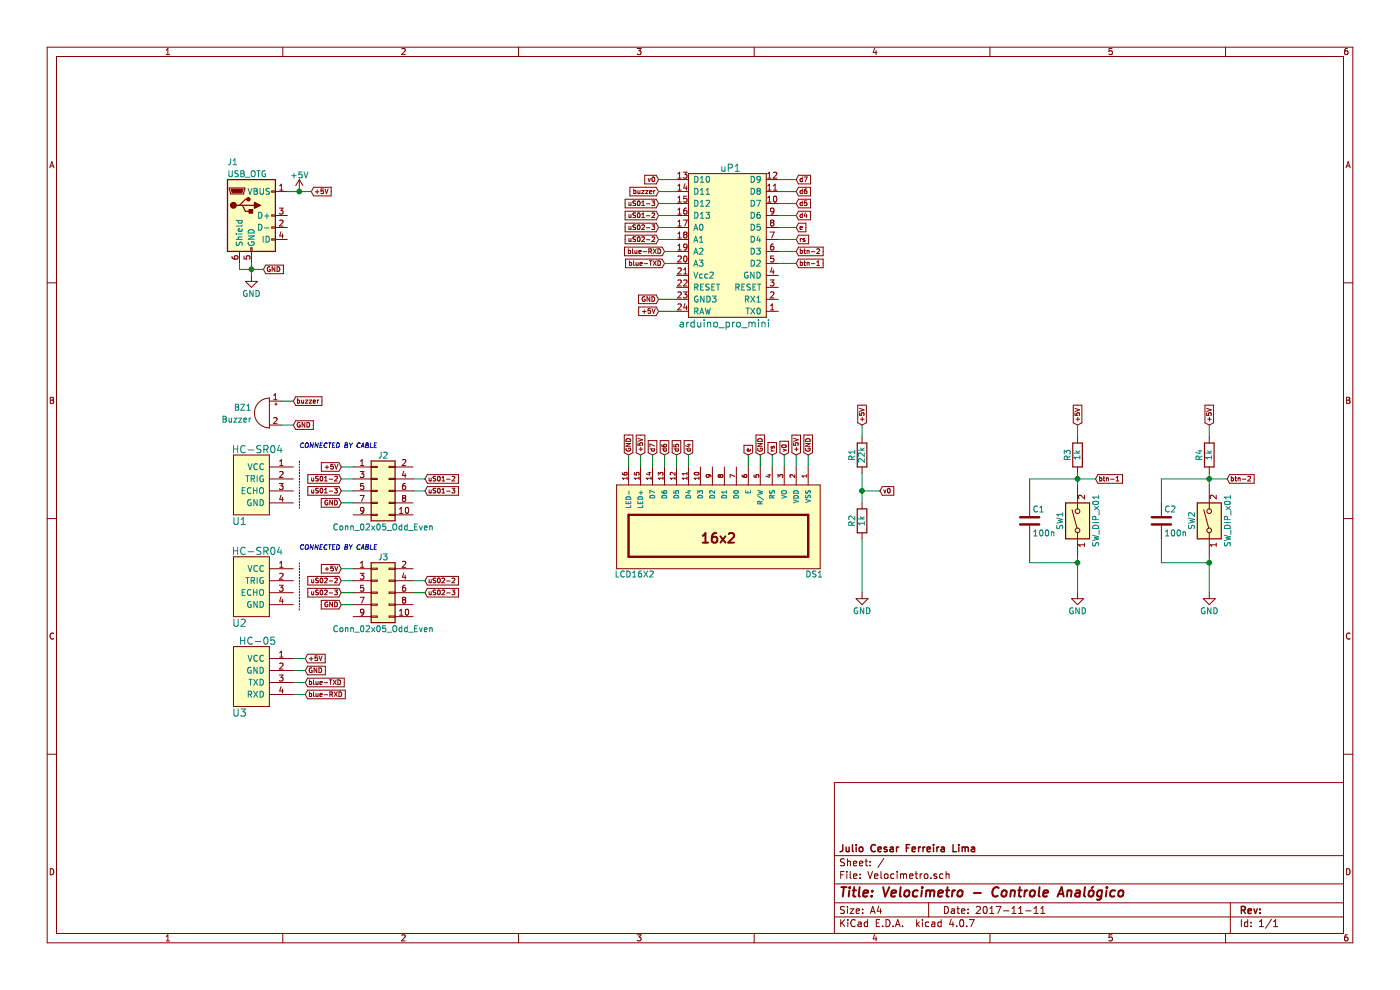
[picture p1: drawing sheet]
EESchema Schematic File Version 2
LIBS:power
LIBS:device
LIBS:transistors
LIBS:conn
LIBS:linear
LIBS:regul
LIBS:74xx
LIBS:cmos4000
LIBS:adc-dac
LIBS:memory
LIBS:xilinx
LIBS:microcontrollers
LIBS:dsp
LIBS:microchip
LIBS:analog_switches
LIBS:motorola
LIBS:texas
LIBS:intel
LIBS:audio
LIBS:interface
LIBS:digital-audio
LIBS:philips
LIBS:display
LIBS:cypress
LIBS:siliconi
LIBS:opto
LIBS:atmel
LIBS:contrib
LIBS:valves
LIBS:Velocimetro-cache
EELAYER 25 0
EELAYER END
$Descr A4 11693 8268
encoding utf-8
Sheet 1 1
Title "Velocimetro - Controle Analógico"
Date "2017-11-11"
Rev ""
Comp "Julio Cesar Ferreira Lima"
Comment1 ""
Comment2 ""
Comment3 ""
Comment4 ""
$EndDescr
$Comp
L HC-SR04 U1
U 1 1
P 2250 4050
F 0 "U1" H 2000 3750 60  0000 C CNN
F 1 "HC-SR04" H 2150 4350 60  0000 C CNN
F 2 "TerminalBlock_Phoenix:TerminalBlock_Phoenix_MPT-2.54mm_4pol" H 2250 4050 60  0001 C CNN
F 3 "" H 2250 4050 60  0000 C CNN
	1    2250 4050
	1    0    0    -1  
$EndComp
Text GLabel 6650 3800 1    39   Input ~ 0
+5V
Text GLabel 6750 3800 1    39   Input ~ 0
GND
Text GLabel 5350 3800 1    39   Input ~ 0
+5V
Text GLabel 5250 3800 1    39   Input ~ 0
GND
Text GLabel 2850 3900 0    39   Input ~ 0
+5V
Text GLabel 2850 4200 0    39   Input ~ 0
GND
Text GLabel 6350 3800 1    39   Input ~ 0
GND
$Comp
L LCD16X2 DS1
U 1 1
P 6000 4400
F 0 "DS1" H 5200 4800 50  0000 C CNN
F 1 "LCD16X2" H 6700 4800 50  0000 C CNN
F 2 "Displays:WC1602A" H 6000 4350 50  0001 C CIN
F 3 "" H 6000 4400 50  0001 C CNN
	1    6000 4400
	-1   0    0    1   
$EndComp
$Comp
L HC-SR04 U2
U 1 1
P 2250 4900
F 0 "U2" H 2000 4600 60  0000 C CNN
F 1 "HC-SR04" H 2150 5200 60  0000 C CNN
F 2 "TerminalBlock_Phoenix:TerminalBlock_Phoenix_MPT-2.54mm_4pol" H 2250 4900 60  0001 C CNN
F 3 "" H 2250 4900 60  0000 C CNN
	1    2250 4900
	1    0    0    -1  
$EndComp
Text GLabel 2850 4750 0    39   Input ~ 0
+5V
Text GLabel 2850 5050 0    39   Input ~ 0
GND
$Comp
L SW_DIP_x01 SW1
U 1 1
P 9000 4350
F 0 "SW1" H 9000 4500 50  0000 C CNN
F 1 "SW_DIP_x01" H 9000 4200 50  0000 C CNN
F 2 "Buttons_Switches_THT:SW_PUSH_6mm" H 9000 4350 50  0001 C CNN
F 3 "" H 9000 4350 50  0001 C CNN
	1    9000 4350
	0    -1   -1   0   
$EndComp
$Comp
L SW_DIP_x01 SW2
U 1 1
P 10100 4350
F 0 "SW2" H 10100 4500 50  0000 C CNN
F 1 "SW_DIP_x01" H 10100 4200 50  0000 C CNN
F 2 "Buttons_Switches_THT:SW_PUSH_6mm" H 10100 4350 50  0001 C CNN
F 3 "" H 10100 4350 50  0001 C CNN
	1    10100 4350
	0    -1   -1   0   
$EndComp
$Comp
L R R3
U 1 1
P 9000 3800
F 0 "R3" V 9080 3800 50  0000 C CNN
F 1 "1k" V 9000 3800 50  0000 C CNN
F 2 "Resistors_THT:R_Axial_DIN0204_L3.6mm_D1.6mm_P7.62mm_Horizontal" V 8930 3800 50  0001 C CNN
F 3 "" H 9000 3800 50  0001 C CNN
	1    9000 3800
	-1   0    0    1   
$EndComp
$Comp
L R R4
U 1 1
P 10100 3800
F 0 "R4" V 10180 3800 50  0000 C CNN
F 1 "1k" V 10100 3800 50  0000 C CNN
F 2 "Resistors_THT:R_Axial_DIN0204_L3.6mm_D1.6mm_P7.62mm_Horizontal" V 10030 3800 50  0001 C CNN
F 3 "" H 10100 3800 50  0001 C CNN
	1    10100 3800
	-1   0    0    1   
$EndComp
Text GLabel 10100 3550 1    39   Input ~ 0
+5V
Text GLabel 9000 3550 1    39   Input ~ 0
+5V
$Comp
L Buzzer BZ1
U 1 1
P 2250 3450
F 0 "BZ1" H 2400 3500 50  0000 L CNN
F 1 "Buzzer" H 2400 3400 50  0000 L CNN
F 2 "Buzzers_Beepers:Buzzer_12x9.5RM7.6" V 2225 3550 50  0001 C CNN
F 3 "" V 2225 3550 50  0001 C CNN
	1    2250 3450
	-1   0    0    -1  
$EndComp
Text GLabel 2450 3550 2    39   Input ~ 0
GND
$Comp
L GND #PWR01
U 1 1
P 9000 4950
F 0 "#PWR01" H 9000 4700 50  0001 C CNN
F 1 "GND" H 9000 4800 50  0000 C CNN
F 2 "" H 9000 4950 50  0001 C CNN
F 3 "" H 9000 4950 50  0001 C CNN
	1    9000 4950
	1    0    0    -1  
$EndComp
$Comp
L GND #PWR02
U 1 1
P 10100 4950
F 0 "#PWR02" H 10100 4700 50  0001 C CNN
F 1 "GND" H 10100 4800 50  0000 C CNN
F 2 "" H 10100 4950 50  0001 C CNN
F 3 "" H 10100 4950 50  0001 C CNN
	1    10100 4950
	1    0    0    -1  
$EndComp
Text GLabel 2450 3350 2    39   Input ~ 0
buzzer
Text GLabel 2850 4000 0    39   Input ~ 0
uS01-2
Text GLabel 2850 4100 0    39   Input ~ 0
uS01-3
Text GLabel 2850 4850 0    39   Input ~ 0
uS02-2
Text GLabel 2850 4950 0    39   Input ~ 0
uS02-3
Text GLabel 5450 3800 1    39   Input ~ 0
d7
Text GLabel 5550 3800 1    39   Input ~ 0
d6
Text GLabel 5650 3800 1    39   Input ~ 0
d5
Text GLabel 5750 3800 1    39   Input ~ 0
d4
Text GLabel 6250 3800 1    39   Input ~ 0
e
Text GLabel 6450 3800 1    39   Input ~ 0
rs
Text GLabel 6550 3800 1    39   Input ~ 0
v0
Text GLabel 5500 1900 0    39   Input ~ 0
uS02-3
Text GLabel 5500 2000 0    39   Input ~ 0
uS02-2
Text GLabel 5500 1700 0    39   Input ~ 0
uS01-3
Text GLabel 5500 1800 0    39   Input ~ 0
uS01-2
Text GLabel 5500 1500 0    39   Input ~ 0
v0
Text GLabel 5500 1600 0    39   Input ~ 0
buzzer
Text GLabel 6650 1500 2    39   Input ~ 0
d7
Text GLabel 6650 1600 2    39   Input ~ 0
d6
Text GLabel 6650 1700 2    39   Input ~ 0
d5
Text GLabel 6650 1800 2    39   Input ~ 0
d4
Text GLabel 6650 2100 2    39   Input ~ 0
btn-2
Text GLabel 6650 2200 2    39   Input ~ 0
btn-1
Text GLabel 6650 2000 2    39   Input ~ 0
rs
Text GLabel 6650 1900 2    39   Input ~ 0
e
Text GLabel 5500 2500 0    39   Input ~ 0
GND
Text GLabel 5500 2600 0    39   Input ~ 0
+5V
$Comp
L R R1
U 1 1
P 7200 3800
F 0 "R1" V 7280 3800 50  0000 C CNN
F 1 "22k" V 7200 3800 50  0000 C CNN
F 2 "Resistors_THT:R_Axial_DIN0204_L3.6mm_D1.6mm_P7.62mm_Horizontal" V 7130 3800 50  0001 C CNN
F 3 "" H 7200 3800 50  0001 C CNN
	1    7200 3800
	-1   0    0    1   
$EndComp
Text GLabel 7200 3550 1    39   Input ~ 0
+5V
$Comp
L GND #PWR03
U 1 1
P 7200 4950
F 0 "#PWR03" H 7200 4700 50  0001 C CNN
F 1 "GND" H 7200 4800 50  0000 C CNN
F 2 "" H 7200 4950 50  0001 C CNN
F 3 "" H 7200 4950 50  0001 C CNN
	1    7200 4950
	1    0    0    -1  
$EndComp
$Comp
L R R2
U 1 1
P 7200 4350
F 0 "R2" V 7280 4350 50  0000 C CNN
F 1 "1k" V 7200 4350 50  0000 C CNN
F 2 "Resistors_THT:R_Axial_DIN0204_L3.6mm_D1.6mm_P7.62mm_Horizontal" V 7130 4350 50  0001 C CNN
F 3 "" H 7200 4350 50  0001 C CNN
	1    7200 4350
	-1   0    0    1   
$EndComp
Text GLabel 7350 4100 2    39   Input ~ 0
v0
Text GLabel 9150 4000 2    39   Input ~ 0
btn-1
Text GLabel 10250 4000 2    39   Input ~ 0
btn-2
$Comp
L arduino_pro_mini uP1
U 1 1
P 6100 2000
F 0 "uP1" H 6100 2600 60  0000 C CNN
F 1 "arduino_pro_mini" H 6050 1300 60  0000 C CNN
F 2 "mysensors_arduino:pro_mini" H 6100 2000 60  0001 C CNN
F 3 "" H 6100 2000 60  0000 C CNN
	1    6100 2000
	1    0    0    -1  
$EndComp
$Comp
L HC-05 U3
U 1 1
P 2250 5650
F 0 "U3" H 2000 5350 60  0000 C CNN
F 1 "HC-05" H 2150 5950 60  0000 C CNN
F 2 "TerminalBlock_Phoenix:TerminalBlock_Phoenix_MPT-2.54mm_4pol" H 2250 5650 60  0001 C CNN
F 3 "" H 2250 5650 60  0000 C CNN
	1    2250 5650
	1    0    0    -1  
$EndComp
Text GLabel 2550 5500 2    39   Input ~ 0
+5V
Text GLabel 2550 5800 2    39   Input ~ 0
blue-RXD
Text GLabel 2550 5700 2    39   Input ~ 0
blue-TXD
Text GLabel 2550 5600 2    39   Input ~ 0
GND
Text GLabel 5550 2100 0    39   Input ~ 0
blue-RXD
Text GLabel 5550 2200 0    39   Input ~ 0
blue-TXD
$Comp
L USB_OTG J1
U 1 1
P 2100 1800
F 0 "J1" H 1900 2250 50  0000 L CNN
F 1 "USB_OTG" H 1900 2150 50  0000 L CNN
F 2 "Connectors:USB_Mini-B" H 2250 1750 50  0001 C CNN
F 3 "" H 2250 1750 50  0001 C CNN
	1    2100 1800
	1    0    0    -1  
$EndComp
$Comp
L +5V #PWR04
U 1 1
P 2500 1600
F 0 "#PWR04" H 2500 1450 50  0001 C CNN
F 1 "+5V" H 2500 1740 50  0000 C CNN
F 2 "" H 2500 1600 50  0001 C CNN
F 3 "" H 2500 1600 50  0001 C CNN
	1    2500 1600
	1    0    0    -1  
$EndComp
$Comp
L GND #PWR05
U 1 1
P 2100 2300
F 0 "#PWR05" H 2100 2050 50  0001 C CNN
F 1 "GND" H 2100 2150 50  0000 C CNN
F 2 "" H 2100 2300 50  0001 C CNN
F 3 "" H 2100 2300 50  0001 C CNN
	1    2100 2300
	1    0    0    -1  
$EndComp
Text GLabel 2200 2250 2    39   Input ~ 0
GND
Text GLabel 2600 1600 2    39   Input ~ 0
+5V
$Comp
L C C1
U 1 1
P 8600 4350
F 0 "C1" H 8625 4450 50  0000 L CNN
F 1 "100n" H 8625 4250 50  0000 L CNN
F 2 "Capacitors_THT:C_Rect_L4.0mm_W2.5mm_P2.50mm" H 8638 4200 50  0001 C CNN
F 3 "" H 8600 4350 50  0001 C CNN
	1    8600 4350
	1    0    0    -1  
$EndComp
$Comp
L C C2
U 1 1
P 9700 4350
F 0 "C2" H 9725 4450 50  0000 L CNN
F 1 "100n" H 9725 4250 50  0000 L CNN
F 2 "Capacitors_THT:C_Rect_L4.0mm_W2.5mm_P2.50mm" H 9738 4200 50  0001 C CNN
F 3 "" H 9700 4350 50  0001 C CNN
	1    9700 4350
	1    0    0    -1  
$EndComp
$Comp
L Conn_02x05_Odd_Even J3
U 1 1
P 3150 4950
F 0 "J3" H 3200 5250 50  0000 C CNN
F 1 "Conn_02x05_Odd_Even" H 3200 4650 50  0000 C CNN
F 2 "Connectors_Multicomp:Multicomp_MC9A12-1034_2x05x2.54mm_Straight" H 3150 4950 50  0001 C CNN
F 3 "" H 3150 4950 50  0001 C CNN
	1    3150 4950
	1    0    0    -1  
$EndComp
Wire Wire Line
	2950 3900 2850 3900
Wire Wire Line
	2950 4200 2850 4200
Wire Wire Line
	6350 3800 6350 3900
Wire Wire Line
	6650 3800 6650 3900
Wire Wire Line
	6750 3800 6750 3900
Wire Wire Line
	5350 3800 5350 3900
Wire Wire Line
	5250 3800 5250 3900
Wire Wire Line
	2950 4750 2850 4750
Wire Wire Line
	2950 5050 2850 5050
Wire Wire Line
	2350 3550 2450 3550
Wire Wire Line
	10100 3650 10100 3550
Wire Wire Line
	9000 3650 9000 3550
Wire Wire Line
	9000 4650 9000 4950
Wire Wire Line
	10100 4650 10100 4950
Wire Wire Line
	10100 3950 10100 4050
Connection ~ 10100 4000
Wire Wire Line
	2950 4850 2850 4850
Wire Wire Line
	2950 4950 2850 4950
Wire Wire Line
	2950 4000 2850 4000
Wire Wire Line
	2950 4100 2850 4100
Wire Wire Line
	2350 3350 2450 3350
Wire Wire Line
	5450 3800 5450 3900
Wire Wire Line
	5550 3800 5550 3900
Wire Wire Line
	5650 3800 5650 3900
Wire Wire Line
	5750 3800 5750 3900
Wire Wire Line
	6250 3800 6250 3900
Wire Wire Line
	6450 3800 6450 3900
Wire Wire Line
	6550 3800 6550 3900
Wire Wire Line
	5500 1600 5650 1600
Wire Wire Line
	5500 1500 5650 1500
Wire Wire Line
	6500 1500 6650 1500
Wire Wire Line
	6500 1600 6650 1600
Wire Wire Line
	6500 1700 6650 1700
Wire Wire Line
	6500 1800 6650 1800
Wire Wire Line
	6500 1900 6650 1900
Wire Wire Line
	6500 2000 6650 2000
Wire Wire Line
	6500 2100 6650 2100
Wire Wire Line
	6500 2200 6650 2200
Wire Wire Line
	5500 2600 5650 2600
Connection ~ 9000 4000
Wire Wire Line
	9000 3950 9000 4050
Wire Wire Line
	7200 3650 7200 3550
Wire Wire Line
	7200 4500 7200 4950
Wire Wire Line
	7200 3950 7200 4200
Wire Wire Line
	7200 4100 7350 4100
Connection ~ 7200 4100
Wire Wire Line
	8600 4000 9150 4000
Wire Wire Line
	9700 4000 10250 4000
Wire Wire Line
	2450 5500 2550 5500
Wire Wire Line
	2450 5800 2550 5800
Wire Wire Line
	2450 5600 2550 5600
Wire Wire Line
	2450 5700 2550 5700
Wire Wire Line
	5650 2100 5550 2100
Wire Wire Line
	5650 2200 5550 2200
Wire Wire Line
	2400 1600 2600 1600
Wire Wire Line
	2100 2200 2100 2300
Wire Wire Line
	2000 2200 2000 2250
Wire Wire Line
	2000 2250 2200 2250
Connection ~ 2100 2250
Connection ~ 2500 1600
Wire Wire Line
	5500 2500 5650 2500
Wire Wire Line
	5500 1700 5650 1700
Wire Wire Line
	5500 1800 5650 1800
Wire Wire Line
	5500 1900 5650 1900
Wire Wire Line
	5500 2000 5650 2000
Wire Wire Line
	9700 4200 9700 4000
Wire Wire Line
	9700 4500 9700 4700
Wire Wire Line
	9700 4700 10100 4700
Connection ~ 10100 4700
Wire Wire Line
	8600 4500 8600 4700
Wire Wire Line
	8600 4700 9000 4700
Connection ~ 9000 4700
Wire Wire Line
	8600 4200 8600 4000
Wire Notes Line
	2500 4700 2500 5100
Wire Notes Line
	2500 3850 2500 4250
$Comp
L Conn_02x05_Odd_Even J2
U 1 1
P 3150 4100
F 0 "J2" H 3200 4400 50  0000 C CNN
F 1 "Conn_02x05_Odd_Even" H 3200 3800 50  0000 C CNN
F 2 "Connectors_Multicomp:Multicomp_MC9A12-1034_2x05x2.54mm_Straight" H 3150 4100 50  0001 C CNN
F 3 "" H 3150 4100 50  0001 C CNN
	1    3150 4100
	1    0    0    -1  
$EndComp
Text Notes 2500 3750 0    39   Italic 8
CONNECTED BY CABLE
Text Notes 2500 4600 0    39   Italic 8
CONNECTED BY CABLE
Text GLabel 3550 4000 2    39   Input ~ 0
uS01-2
Text GLabel 3550 4100 2    39   Input ~ 0
uS01-3
Wire Wire Line
	3450 4000 3550 4000
Wire Wire Line
	3450 4100 3550 4100
Text GLabel 3550 4850 2    39   Input ~ 0
uS02-2
Text GLabel 3550 4950 2    39   Input ~ 0
uS02-3
Wire Wire Line
	3450 4850 3550 4850
Wire Wire Line
	3450 4950 3550 4950
$EndSCHEMATC
